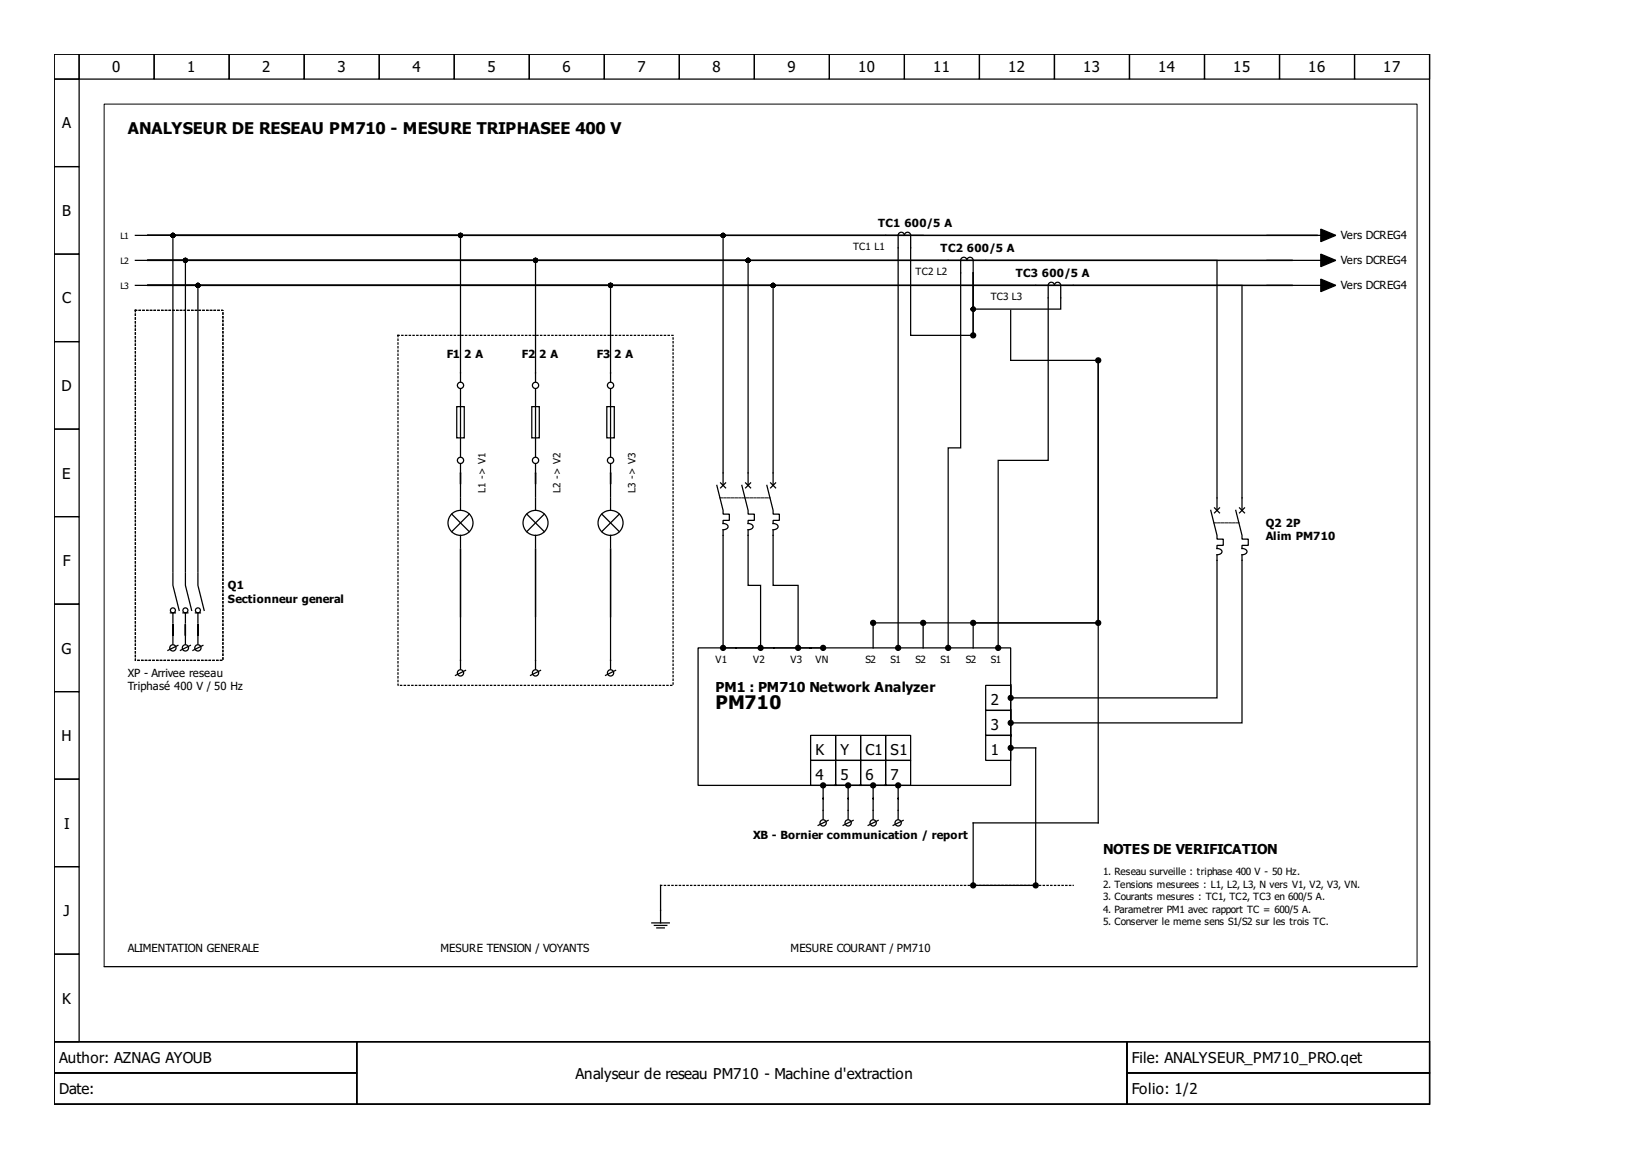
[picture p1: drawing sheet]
<svg xmlns="http://www.w3.org/2000/svg" width="297mm" height="210mm" viewBox="0 0 297 210" stroke-linecap="round" stroke-linejoin="round" font-family="sans-serif">
<g fill="none" stroke="#000" stroke-width=".23">
<path d="M9.8 9.8h248.8v178.7h-248.8zM9.8 9.8h4.5v4.5h-4.5zM9.8 14.3h4.5v15.8h-4.5zM14.3 9.8h13.6v4.5h-13.6zM27.9 9.8h13.6v4.5h-13.6zM41.5 9.8h13.5v4.5h-13.5zM55 9.8h13.6v4.5h-13.6zM68.6 9.8h13.6v4.5h-13.6zM82.2 9.8h13.5v4.5h-13.5zM95.7 9.8h13.6v4.5h-13.6zM109.3 9.8h13.6v4.5h-13.6zM122.9 9.8h13.6v4.5h-13.6z"/>
<path d="M136.5 9.8h13.5v4.5h-13.5zM150 9.8h13.6v4.5h-13.6zM163.6 9.8h13.6v4.5h-13.6zM177.2 9.8h13.6v4.5h-13.6zM190.8 9.8h13.5v4.5h-13.5zM204.3 9.8h13.6v4.5h-13.6zM217.9 9.8h13.6v4.5h-13.6zM231.5 9.8h13.5v4.5h-13.5zM245 9.8h13.6v4.5h-13.6zM9.8 30.1h4.5v15.9h-4.5zM9.8 46h4.5v15.8h-4.5zM24.5 51.6h2.3"/>
<path d="M24.5 42.6h2.3M24.5 47.1h2.3M26.8 51.6h9v51.8M26.8 51.6h83.6v17.5M26.8 51.6h197.9v40.8M26.8 47.1h193.4v45.3M26.8 42.6h56.5v26.5M26.8 47.1h70.1v22M26.8 42.6h4.5v60.8M26.8 47.1h6.7v56.3M26.8 47.1h108.5v40.7M26.8 42.6h104v45.2"/>
<path d="M26.8 51.6h113.1v36.2M167 42.6h-140.2M176 49.4v6.5h15.9v-4.3a.57 .57 0 0 0-.6-.5 .57 .57 0 0 0-.5 .5 .57 .57 0 0 0-.6-.5 .57 .57 0 0 0-.6 .5v31.7h-9v33.5M176 49.4v11.3h-11.3v-18.1a.57 .57 0 0 0-.5-.6 .57 .57 0 0 0-.6 .6 .57 .57 0 0 0-.6-.6 .57 .57 0 0 0-.5 .6v74.2M176 49.4v10.8M176 49.4v-2.3a.57 .57 0 0 0-.5-.6 .57 .57 0 0 0-.6 .6 .57 .57 0 0 0-.5-.6 .57 .57 0 0 0-.6 .6v33.9h-2.3v35.8M182.8 56.2v9h15.9v83.7h-22.7v11.3M229.2 51.6h10.2M229.2 42.6h10.2M229.2 47.1h10.2M9.8 61.8h4.5v15.9h-4.5zM9.8 77.7h4.5v15.8h-4.5z"/>
<path d="M82.6 73.6h1.4v5.6h-1.4zM83.3 70.4v12.2M96.2 73.6h1.4v5.6h-1.4zM96.9 70.4v12.2M109.8 73.6h1.3v5.6h-1.3zM110.4 70.4v12.2M198.7 65.7v46.6M9.8 93.5h4.5v15.8h-4.5zM81.7 93l3.2 3.2M83.3 84v5.9M83.3 90.1v2.3M83.3 96.9v2.2"/>
<path d="M84.9 93l-3.2 3.2M95.3 93l3.2 3.2M96.9 84v5.9M96.9 90.1v2.3M96.9 96.9v2.2M98.5 93l-3.2 3.2M108.9 93l3.1 3.2M110.4 84v5.9M110.4 90.1v2.3M110.4 96.9v2.2M112 93l-3.1 3.2M129.7 87.8l1.1 4.6v.6h1.1v1.2h-1.1v.5a.67 .67 0 0 1 .8 .8l-.4 .3-.4 .1v20.9"/>
<path d="M130.4 87.4l.9 .9M131.3 87.4l-.9 .9M134.2 87.8l1.1 4.6v.6h1.2v1.2h-1.2v.5a.67 .67 0 0 1 .9 .8l-.5 .3-.4 .1v10h2.3v10.9M134.9 87.4l.9 .9M135.8 87.4l-.9 .9M138.7 87.8l1.2 4.6v.6h1.1v1.2h-1.1v.5a.67 .67 0 0 1 .8 .8l-.5 .3-.3 .1v10h4.5v10.9M139.4 87.4l.9 .9M140.3 87.4l-.9 .9M219 92.4l1.2 4.5v.7h1.1v1.1h-1.1v.6a.67 .67 0 0 1 .8 .7l-.5 .3-.3 .1v25.9h-37.4v-2.5v2M219.7 91.9l.9 .9M220.6 91.9l-.9 .9M223.5 92.4l1.2 4.5v.7h1.1v1.1h-1.1v.6a.67 .67 0 0 1 .8 .7l-.5 .3-.3 .1v30.4h-41.9v-2.5v2.1"/>
<path d="M224.2 91.9l.9 .9M225.1 91.9l-.9 .9M9.8 109.3h4.5v15.9h-4.5zM30.8 110.9h.9M31.3 112.9v3.7M31.3 103.7v2.2l1.1 4.5M31.3 110.9v1.8M32.2 116.8l-1.8 .9M33.1 110.9h.9M33.5 112.9v3.7M33.5 103.7v2.2l1.2 4.5M33.5 110.9v1.8"/>
<path d="M34.4 116.8l-1.8 .9M35.4 110.9h.9M35.8 112.9v3.7M35.8 103.7v2.2l1.1 4.5M35.8 110.9v1.8M36.7 116.8l-1.8 .9M83.3 111.6v-12.2v21.7M96.9 111.6v-12.2v21.7M110.4 111.6v-12.2v21.7M126.3 117.2h56.5v24.9h-56.5zM131.3 117.2h5.8M138 117.2h5.9"/>
<path d="M144.8 117.2h3.7M158 112.7v4.5M158.4 112.7h8.1M167 112.7v4.5M167.5 112.7h8.1M176.5 112.7h21.7M198.7 112.7h-22.7v4.5M9.8 125.2h4.5v15.8h-4.5zM84.2 121.3l-1.8 .9M97.8 121.3l-1.8 .9M111.4 121.3l-1.9 .9M146.6 137.6h4.6v4.5h-4.6z"/>
<path d="M146.6 133.1h4.6v4.5h-4.6zM151.2 137.6h4.5v4.5h-4.5zM151.2 133.1h4.5v4.5h-4.5zM155.7 133.1h4.5v4.5h-4.5zM155.7 137.6h4.5v4.5h-4.5zM160.2 133.1h4.5v4.5h-4.5zM160.2 137.6h4.5v4.5h-4.5zM178.3 128.5h4.5v4.6h-4.5zM178.3 124h4.5v4.5h-4.5zM178.3 133.1h4.5v4.5h-4.5zM182.8 131.3v3.6M182.8 135.3h4.6v24.9"/>
<path d="M9.8 141h4.5v15.8h-4.5zM9.8 156.8h4.5v15.9h-4.5zM148.9 142.6v5.6M149.4 142.1h3.6M149.8 148.5l-1.8 .9M153.4 142.6v5.6M153.9 142.1h3.6M154.3 148.5l-1.8 .9M158 142.6v5.6M158.4 142.1h3.6M158.9 148.5l-1.9 .9M162.5 142.6v5.6"/>
<path d="M163.4 148.5l-1.8 .9M9.8 172.7h4.5v15.8h-4.5zM117.9 167h3.2M118.4 167.5h2.2M118.8 167.9h1.4M119.5 160.2v6.8M176.5 160.2h10.4M9.8 188.5h248.8v11.3h-248.8zM9.8 188.5h54.7v5.6h-54.7zM9.8 194.1h54.7v5.7h-54.7zM64.5 188.5h139.4v11.3h-139.4zM203.9 188.5h54.7v5.6h-54.7z"/>
<path d="M203.9 194.1h54.7v5.7h-54.7z"/>
<circle cx="83.3" cy="69.7" r=".57"/>
<circle cx="96.9" cy="69.7" r=".57"/>
<circle cx="110.4" cy="69.7" r=".57"/>
<circle cx="83.3" cy="94.6" r="2.26"/>
<circle cx="83.3" cy="83.3" r=".57"/>
<circle cx="96.9" cy="94.6" r="2.26"/>
<circle cx="96.9" cy="83.3" r=".57"/>
<circle cx="110.4" cy="94.6" r="2.26"/>
<circle cx="110.4" cy="83.3" r=".57"/>
<circle cx="31.3" cy="117.2" r=".57"/>
<circle cx="31.3" cy="110.4" r=".45"/>
<circle cx="33.5" cy="117.2" r=".57"/>
<circle cx="33.5" cy="110.4" r=".45"/>
<circle cx="35.8" cy="117.2" r=".57"/>
<circle cx="35.8" cy="110.4" r=".45"/>
<circle cx="83.3" cy="121.8" r=".57"/>
<circle cx="96.9" cy="121.8" r=".57"/>
<circle cx="110.4" cy="121.8" r=".57"/>
<circle cx="148.9" cy="148.9" r=".57"/>
<circle cx="153.4" cy="148.9" r=".57"/>
<circle cx="158" cy="148.9" r=".57"/>
<circle cx="162.5" cy="148.9" r=".57"/>
</g>
<path d="M18.8 18.8h237.5v156.1h-237.5zM18.8 174.9h237.5" fill="none" stroke="#000" stroke-width=".18"/>
<g fill="#000" stroke="#000" stroke-width=".23">
<path d="M238.9 50.5l2.7 1.1-2.7 1.2zM238.9 46l2.7 1.1-2.7 1.1zM238.9 41.5l2.7 1.1-2.7 1.1z"/>
<circle cx="31.3" cy="42.6" r=".34"/>
<circle cx="33.5" cy="47.1" r=".34"/>
<circle cx="35.8" cy="51.6" r=".34"/>
<circle cx="83.3" cy="42.6" r=".34"/>
<circle cx="96.9" cy="47.1" r=".34"/>
<circle cx="110.4" cy="51.6" r=".34"/>
<circle cx="130.8" cy="42.6" r=".34"/>
<circle cx="135.3" cy="47.1" r=".34"/>
<circle cx="139.9" cy="51.6" r=".34"/>
<circle cx="176" cy="55.9" r=".34"/>
<circle cx="176" cy="60.7" r=".45"/>
<circle cx="198.7" cy="65.2" r=".45"/>
<circle cx="130.8" cy="117.2" r=".45"/>
<circle cx="137.6" cy="117.2" r=".45"/>
<circle cx="144.4" cy="117.2" r=".45"/>
<circle cx="148.9" cy="117.2" r=".45"/>
<circle cx="158" cy="112.7" r=".45"/>
<circle cx="162.5" cy="117.2" r=".45"/>
<circle cx="167" cy="112.7" r=".45"/>
<circle cx="171.5" cy="117.2" r=".45"/>
<circle cx="176" cy="112.7" r=".45"/>
<circle cx="180.6" cy="117.2" r=".45"/>
<circle cx="198.7" cy="112.7" r=".45"/>
<circle cx="182.8" cy="130.8" r=".45"/>
<circle cx="182.8" cy="135.3" r=".45"/>
<circle cx="182.8" cy="126.3" r=".45"/>
<circle cx="148.9" cy="142.1" r=".45"/>
<circle cx="153.4" cy="142.1" r=".45"/>
<circle cx="158" cy="142.1" r=".45"/>
<circle cx="162.5" cy="142.1" r=".45"/>
<circle cx="176" cy="160.2" r=".45"/>
<circle cx="187.4" cy="160.2" r=".45"/>
</g>
<path d="M26.8 51.6h206.9M26.8 47.1h206.9M31.3 42.6h207" fill="none" stroke="#000" stroke-width=".27"/>
<path d="M24.5 56.2h15.8v63.3h-15.8zM72 60.7h49.8v63.3h-49.8zM119.5 160.2h74.6" fill="none" stroke="#000" stroke-width=".23" stroke-dasharray=".2 .5"/>
<path d="M130.2 90.1h9.1M219.6 94.6h4.5" fill="none" stroke="#000" stroke-width=".18" stroke-dasharray=".5 .2"/>
<text font-size="3.4" x="129.5" y="128.3">PM710</text>
<text font-size="2.9" x="23.1" y="24.3">ANALYSEUR DE RESEAU PM710 - MESURE TRIPHASEE 400 V</text>
<g font-size="2.7">
<text x="20.3" y="13.1">0</text>
<text x="33.9" y="13.1">1</text>
<text x="47.5" y="13.1">2</text>
<text x="61" y="13.1">3</text>
<text x="74.6" y="13.1">4</text>
<text x="88.2" y="13.1">5</text>
<text x="101.7" y="13.1">6</text>
<text x="115.3" y="13.1">7</text>
<text x="128.9" y="13.1">8</text>
<text x="142.5" y="13.1">9</text>
<text x="155.2" y="13.1">10</text>
<text x="168.8" y="13.1">11</text>
<text x="182.4" y="13.1">12</text>
<text x="196" y="13.1">13</text>
<text x="209.5" y="13.1">14</text>
<text x="223.1" y="13.1">15</text>
<text x="236.7" y="13.1">16</text>
<text x="250.2" y="13.1">17</text>
<text x="11.3" y="23.2">A</text>
<text x="11.3" y="39.1">B</text>
<text x="11.3" y="54.9">C</text>
<text x="11.1" y="70.8">D</text>
<text x="11.3" y="86.6">E</text>
<text x="11.4" y="102.4">F</text>
<text x="11.1" y="118.3">G</text>
<text x="179.2" y="127.6">2</text>
<text x="11.1" y="134.1">H</text>
<text x="147.5" y="136.7">K</text>
<text x="152.1" y="136.7">Y</text>
<text x="156.6" y="136.7">C1</text>
<text x="161.1" y="136.7">S1</text>
<text x="179.2" y="132.2">3</text>
<text x="179.2" y="136.7">1</text>
<text x="147.5" y="141.2">4</text>
<text x="152.1" y="141.2">5</text>
<text x="156.6" y="141.2">6</text>
<text x="161.1" y="141.2">7</text>
<text x="11.6" y="149.9">I</text>
<text x="11.5" y="165.8">J</text>
<text x="11.3" y="181.6">K</text>
<text x="10.7" y="192.3">Author: AZNAG AYOUB</text>
<text x="10.7" y="198">Date:</text>
<text x="104.1" y="195.2">Analyseur de reseau PM710 - Machine d'extraction</text>
<text x="204.8" y="192.3">File: ANALYSEUR_PM710_PRO.qet</text>
<text x="204.8" y="198">Folio: 1/2</text>
</g>
<g font-size="2.5">
<text x="129.5" y="125.2">PM1 : PM710 Network Analyzer</text>
<text x="199.6" y="154.6">NOTES DE VERIFICATION</text>
</g>
<g font-size="2">
<text x="158.9" y="41">TC1</text>
<text x="163.6" y="41">600/5 A</text>
<text x="170.2" y="45.5">TC2</text>
<text x="174.9" y="45.5">600/5 A</text>
<text x="242.6" y="47.8">Vers DCREG4</text>
<text x="242.6" y="43.3">Vers DCREG4</text>
<text x="183.7" y="50.1">TC3</text>
<text x="188.5" y="50.1">600/5 A</text>
<text x="242.6" y="52.3">Vers DCREG4</text>
<text x="80.8" y="64.8">F1</text>
<text x="84" y="64.8">2 A</text>
<text x="94.4" y="64.8">F2</text>
<text x="97.6" y="64.8">2 A</text>
<text x="108" y="64.8">F3</text>
<text x="111.1" y="64.8">2 A</text>
<text x="229" y="95.3">Q2</text>
<text x="232.6" y="95.3">2P</text>
<text x="229" y="97.8">Alim PM710</text>
<text x="41.2" y="106.6">Q1</text>
<text x="41.2" y="109.1">Sectionneur general</text>
<text x="23.1" y="122.4">XP - Arrivee reseau</text>
<text x="23.1" y="124.9">Triphasé 400 V / 50 Hz</text>
<text x="136.2" y="151.8">XB - Bornier communication / report</text>
<text x="23.1" y="172.2">ALIMENTATION GENERALE</text>
<text x="79.7" y="172.2">MESURE TENSION / VOYANTS</text>
<text x="143" y="172.2">MESURE COURANT / PM710</text>
</g>
<g font-size="1.8">
<text x="154.3" y="45.3">TC1 L1</text>
<text x="165.6" y="49.8">TC2 L2</text>
<text x="179.2" y="54.4">TC3 L3</text>
<text x="87.8" y="89.2" transform="rotate(-90 87.8 89.2)">L1 -&gt; V1</text>
<text x="101.4" y="89.2" transform="rotate(-90 101.4 89.2)">L2 -&gt; V2</text>
<text x="115" y="89.2" transform="rotate(-90 115 89.2)">L3 -&gt; V3</text>
<text x="129.5" y="119.9">V1</text>
<text x="136.2" y="119.9">V2</text>
<text x="143" y="119.9">V3</text>
<text x="147.5" y="119.9">VN</text>
<text x="156.6" y="119.9">S2</text>
<text x="161.1" y="119.9">S1</text>
<text x="165.6" y="119.9">S2</text>
<text x="170.2" y="119.9">S1</text>
<text x="174.7" y="119.9">S2</text>
<text x="179.2" y="119.9">S1</text>
<text x="199.6" y="158.4">1. Reseau surveille : triphase 400 V - 50 Hz.</text>
<text x="199.6" y="160.7">2. Tensions mesurees : L1, L2, L3, N vers V1, V2, V3, VN.</text>
<text x="199.6" y="162.9">3. Courants mesures : TC1, TC2, TC3 en 600/5 A.</text>
<text x="199.6" y="165.2">4. Parametrer PM1 avec rapport TC = 600/5 A.</text>
<text x="199.6" y="167.5">5. Conserver le meme sens S1/S2 sur les trois TC.</text>
</g>
<g font-size="1.6">
<text x="21.8" y="47.8">L2</text>
<text x="21.8" y="43.3">L1</text>
<text x="21.8" y="52.3">L3</text>
</g>
</svg>
